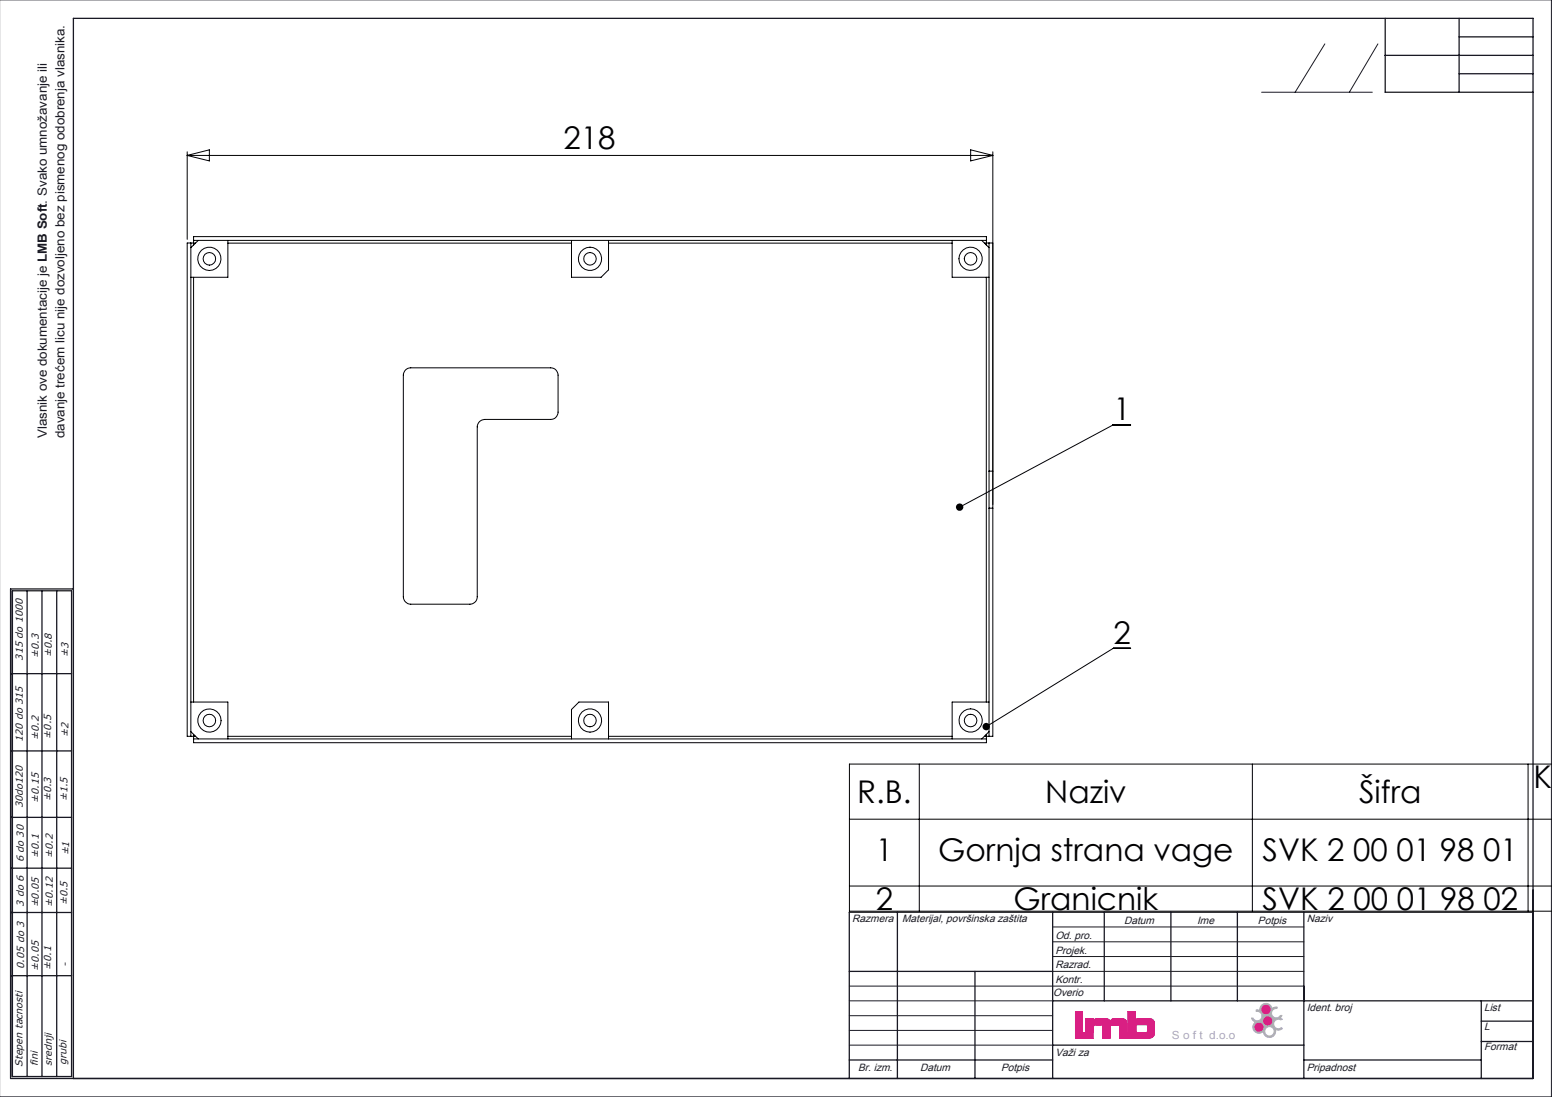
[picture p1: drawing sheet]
<svg xmlns="http://www.w3.org/2000/svg" width="420mm" height="297mm" viewBox="0 0 420 297" stroke-linecap="round" stroke-linejoin="round" font-family="sans-serif">
<g fill="none" stroke="#d91f83" stroke-width=".27">
<path d="M291 273.9h1.9v5.6h2.9v1.6h-4.8zM293.9 275.9v3.4M295.8 275.9v.6h.2M295.8 279.3v-1.3l.3-.4h2.3v3.5M295.9 276.5v-.6h-2.1v3.4h2.1v-1.3l.3-.4 .3-.1M295.9 276.5l.2-.4 .4-.2h3.2l.4 .2 .2 .5M295.9 276.5h.1M296 276.5h.1M296.7 275.9l-.4 .1-.3 .5M298.1 277.5l.3 .2v3.4h2v-3.1l.3-.4 .3-.1M299.5 275.9l.6 .2 .1 .5h.4l.2-.5 .5-.2M300.5 276.6l.2-.5 .4-.2 3.3 .1 .5 .8v2.8"/>
<path d="M305.3 273.9v5.7h-.5v-3l-.4-.6-.6-.1M307.2 273.9v2.1l.4-.1h3.8a1.04 1.04 0 0 1 1 1.2l-.1 3.1-.6 .7-.6 .2h-8.1v-3.4l-.4-.2M307.4 277.5h3.1l.1 1.9-.3 .1h-2.8l-.2-.2zM307.7 275.9l-.5 .1v-2.1h-1.9v5.7M307.7 277.4l-.3 .2v1.7l.3 .2M310.2 277.4l.4 .3v1.6l-.4 .2M311.3 275.9a1.13 1.13 0 0 1 1 1.2v3l-.3 .6-1 .4M300.4 281.1v-3.1l.4-.5h2.1l.1 .2v3.4"/>
<circle cx="340.7" cy="278.1" r="1.26"/>
<circle cx="342.6" cy="273.3" r="1.28"/>
<circle cx="343.1" cy="276.4" r="1.27"/>
</g>
<g fill="none" stroke="#aba6c1" stroke-width=".27">
<path d="M339.9 273.4l1 .2a1.68 1.68 0 0 1 1.4-1.9 1.68 1.68 0 0 1 1.9 1.4l.9-.4h.5v.3a1.28 1.28 0 0 0-1.4 1.9 1.28 1.28 0 0 0 2.3 0h.4l-.3 .5a.25 .25 0 0 0-.1 .3 .25 .25 0 0 0 .4 .1l.2 .2-.6 .1a1.26 1.26 0 0 0-1.8 1.3 1.26 1.26 0 0 0 2 .8l.4 .3-.7 .3-1.3-.1a1.67 1.67 0 0 1-1.3 2.2 1.67 1.67 0 0 1-1.9-1.6 1.67 1.67 0 0 1-2.5-.2 1.67 1.67 0 0 1 .4-2.4l-.6-.3-.5-.8h.4a1.27 1.27 0 0 0 1.6 .7 1.27 1.27 0 0 0 .7-1.6 1.27 1.27 0 0 0-1.5-.8zM339.9 273.6l1 .1M340.9 273.6h.1M345.6 272.8h-.7l-.7 .4"/>
<circle cx="340.7" cy="278.1" r="1.27"/>
<circle cx="343.1" cy="276.4" r="1.26"/>
<circle cx="343.6" cy="279.2" r="1.28"/>
</g>
<g fill="none" stroke="#191924" stroke-width=".27">
<path d="M-.1 0h419.9v297h-419.9M358.5 11.9l-8 13.1M372.9 11.9l-7.7 13.1M341.4 25h30M284.9 251h67.9M284.9 255h67.9M284.9 259h67.9M229.8 267h123M229.8 271h55.1M229.8 275h55.1M229.8 279h55.1M284.9 263h67.9"/>
<path d="M229.8 283h55.1"/>
</g>
<g fill="none" stroke="#191924" stroke-width=".35">
<path d="M374.9 5v20h40M374.9 15h40M394.9 5v20M394.9 10h20M394.9 20h20M3.4 159.9h16v131.6h-16zM7.3 159.9v131.6M11.4 159.9v131.6M15.3 159.9v131.6M19.9 159.5h-17v132.5h412v-287h-395v287M2.9 182.4h16.5M2.9 203.3h16.5"/>
<path d="M2.9 235.1h16.5M2.9 221.3h16.5M2.9 247h16.5M242.9 247v45M284.9 247v45M298.8 247v24M316.9 247v24M334.9 247v24M352.8 247v45M414.9 247h-185.1v45M2.9 264.2h16.5M229.8 263h55.1"/>
<path d="M263.8 263v29M284.9 271h130M400.9 271v21M400.9 276.5h14M229.8 287h55.1M284.9 283h67.9M352.8 287h48.1M400.9 282h14"/>
</g>
<path d="M341.8 276.4a1.26 1.26 0 0 0 2.5 0 1.26 1.26 0 0 0-2.5 0zM341.3 273.3a1.3 1.3 0 0 0 2.6 0 1.3 1.3 0 0 0-2.6 0zM339.4 278.1a1.3 1.3 0 0 0 2.6 0 1.3 1.3 0 0 0-2.6 0zM293.9 275.9h2v.6l.6-.6h3.3l.3 .1 .2 .6h.3l.2-.6 .4-.1h2.9l.5 .2 .3 .4v3.1h.4v-5.7h1.9v2.1l.5-.1h3.7l.8 .4 .2 .4v3.3l-.4 .7-.8 .4h-8.2v-3.5l-2.2-.1-.4 .4v3.2h-2v-3.5l-2.1-.1-.4 .4v1.4h-2zM307.5 277.5v2l3.1-.1v-1.8l-.2-.2zM291 273.9v7.2h4.8v-1.6h-2.9v-5.6z" fill-rule="evenodd" fill="#d91f83"/>
<path d="M342.3 279.2a1.26 1.26 0 0 1 2.5 0 1.26 1.26 0 0 1-2.5 0zM339.4 278.1a1.3 1.3 0 0 1 2.6 0 1.3 1.3 0 0 1-2.6 0zM341.8 276.4a1.26 1.26 0 0 1 2.5 0 1.26 1.26 0 0 1-2.5 0zM341.3 273.3a1.3 1.3 0 0 1 2.6 0 1.3 1.3 0 0 1-2.6 0zM339.9 273.4v.5h.7l.6 .3 .3 .5v.6l-.5 .8-.6 .3-.5-.1-.8-.7h-.4l.6 .9a.32 .32 0 0 1 .4 .3 .32 .32 0 0 1-.4 .3l-.3 1 .6 1.2 .5 .3 .8 .1 1-.4 .2 .8 1.2 .8 .9-.1 .7-.6 .3-.7-.1-.8 1.1 .2 .9-.4-.4-.3-.7 .3-.6-.1-.7-.9v-.7l.6-.6 .4-.2h1.4l-.7-.4 .5-.7h-.4l-.6 .6-.6 .1-.8-.3-.3-.5v-1.1l.5-.5 .9-.2v-.3h-.7l-.7 .4-.6-1.1-1.3-.3-1 .6-.4 .8a.3 .3 0 0 1 0 .4 .3 .3 0 0 1-.5-.1z" fill-rule="evenodd" fill="#aba6c1"/>
<g fill="none" stroke="#000" stroke-width=".27">
<path d="M50.7 41.1v23.7M50.7 42.1h218M50.7 42.1l6-1.5v3zM262.7 40.6l6 1.5-6 1.5zM268.7 41.1v95.5M51.6 65.8h.8M51.6 65.8h-.9v133.6h.9M51.6 65.8v133.6M52.4 65.1v.7M52.4 65.1v-1h214.5v1M52.4 65.1h214.5M52.4 65.8v.6"/>
<path d="M52.4 75.1v115M52.4 65.8h.5M53.7 65.1l-2.1 2M61.7 65.1v10h-10.1M61.7 65.8h93M154.7 65.1v10h8l2-2v-8M164.7 65.8h93M257.7 65.1v10h10M265.7 65.1l2 2M266.4 65.8h.5M266.9 65.8v.6M266.9 75.1v115"/>
<path d="M266.9 65.1v.7M267.7 65.8h-.8M267.7 65.8v61.8M267.7 65.8h1M109.7 100.2l.7-.5 .8-.1h37.8a1.99 1.99 0 0 1 2 2v10a1.99 1.99 0 0 1-2 2h-17.8a2.05 2.05 0 0 0-2 2v46a1.99 1.99 0 0 1-2 2h-16a2.05 2.05 0 0 1-2.1-2v-60zM306 115h-4.8l-41.5 22.3M267.7 127.6h1v10M267.7 127.6v10M267.7 137.6v61.8M267.7 137.6h1M268.7 137.6v61.8h-1M306 175.5h-4.8l-34.3 21.2"/>
<path d="M51.6 199.4h.8M51.6 190.1h10.1v10M51.6 198.1l2.1 2M52.4 199.4v.7M52.4 199.4h.5M52.4 198.8v.6M61.7 199.4h93M164.7 199.4h93M266.4 199.4h.5M266.9 199.4h.8M266.9 199.4v.7M266.9 198.8v.6"/>
<path d="M267.7 190.1h-10v10M267.7 198.1l-2 2M52.4 200.1v1h214.5v-1M52.4 200.1h214.5M154.7 200.1v-8l2-2h8v10M248.8 206.9v39.8M338.9 206.9v39.8M413.5 206.9v39.8M420 206.9h-190.1v39.8h190.1M229.9 239.9h190.1M229.9 221.8h190.1"/>
<circle cx="56.7" cy="70.1" r="1.71"/>
<circle cx="56.7" cy="70.1" r="3.2"/>
<circle cx="159.6" cy="70.1" r="1.7"/>
<circle cx="159.7" cy="70.1" r="3.1"/>
<circle cx="262.7" cy="70.1" r="3.2"/>
<circle cx="262.7" cy="70.1" r="1.71"/>
<circle cx="56.7" cy="195.1" r="1.7"/>
<circle cx="56.7" cy="195.1" r="3.2"/>
<circle cx="159.7" cy="195.1" r="1.69"/>
<circle cx="159.7" cy="195.1" r="3.1"/>
<circle cx="262.7" cy="195.1" r="3.2"/>
<circle cx="262.7" cy="195.1" r="1.7"/>
</g>
<path d="M259.1 136.5l-.4 .7 .1 .6 .9-.5-.9 .5a1 1 0 0 0 1.4 .3 1 1 0 0 0 .3-1.4 1 1 0 0 0-1.4-.2zM266.1 196.1l-.2 .5 .1 .6 .9-.5-.9 .5a.99 .99 0 0 0 1.5 .3 .99 .99 0 0 0 .1-1.4 .99 .99 0 0 0-1.5 0z" fill="#000"/>
<g font-size="8.5">
<text x="152.5" y="40.2">218</text>
<text x="301.3" y="113.8">1</text>
<text x="301.3" y="174.3">2</text>
<text x="415" y="213.3">Ko</text>
<text x="232" y="217.4">R.B.</text>
<text x="282.8" y="217.4">Naziv</text>
<text x="367.8" y="217.4">Šifra</text>
<text x="237" y="233.1">1</text>
<text x="253.9" y="233.1">Gornja strana vage</text>
<text x="341.7" y="233.1">SVK 2 00 01 98 01</text>
<text x="237" y="246.3">2</text>
<text x="274.3" y="246.3">Granicnik</text>
<text x="341.7" y="246.3">SVK 2 00 01 98 02</text>
</g>
<g font-size="3.4" fill="#191924">
<text x="12.7" y="118.7" transform="rotate(-90 12.7 118.7)">Vlasnik ove dokumentacije je LMB Soft. Svako umnožavanje ili</text>
<text x="17.5" y="118.7" transform="rotate(-90 17.5 118.7)">davanje trećem licu nije dozvoljeno bez pismenog odobrenja vlasnika.</text>
</g>
<text font-size="3" fill="#aba6c1" x="317.1" y="281.3">S o f t d.o.o</text>
<g font-size="2.8" fill="#191924">
<text x="230.6" y="249.7">Razmera</text>
<text x="244.1" y="249.7">Materijal, površinska zaštita</text>
<text x="304.2" y="250.2">Datum</text>
<text x="324" y="250.2">Ime</text>
<text x="340.4" y="250.2">Potpis</text>
<text x="353.6" y="249.7">Naziv</text>
<text x="285.6" y="254.2">Od. pro.</text>
<text x="285.6" y="262.2">Razrad.</text>
<text x="285.6" y="258.2">Projek.</text>
<text x="285" y="269.6">Overio</text>
<text x="285.6" y="266.2">Kontr.</text>
<text x="353.6" y="273.7">Ident. broj</text>
<text x="401.6" y="273.7">List</text>
<text x="401.6" y="278.9">L</text>
<text x="285.6" y="285.8">Važi za</text>
<text x="401.6" y="284.4">Format</text>
<text x="232.2" y="290.1">Br. izm.</text>
<text x="249" y="290.1">Datum</text>
<text x="270.9" y="290.1">Potpis</text>
<text x="353.6" y="290.1">Pripadnost</text>
</g>
<g font-size="2.7" fill="#191924">
<text x="6.2" y="178.9" transform="rotate(-90 6.2 178.9)">315 do 1000</text>
<text x="10.5" y="178.1" transform="rotate(-90 10.5 178.1)">±0.3</text>
<text x="14" y="178" transform="rotate(-90 14 178)">±0.8</text>
<text x="18.5" y="177.8" transform="rotate(-90 18.5 177.8)">±3</text>
<text x="6.2" y="200.9" transform="rotate(-90 6.2 200.9)">120 do 315</text>
<text x="10.5" y="200.2" transform="rotate(-90 10.5 200.2)">±0.2</text>
<text x="13.8" y="200" transform="rotate(-90 13.8 200)">±0.5</text>
<text x="18.5" y="199.5" transform="rotate(-90 18.5 199.5)">±2</text>
<text x="6.2" y="218.9" transform="rotate(-90 6.2 218.9)">30do120</text>
<text x="10.5" y="217.4" transform="rotate(-90 10.5 217.4)">±0.15</text>
<text x="13.8" y="216.9" transform="rotate(-90 13.8 216.9)">±0.3</text>
<text x="18.3" y="216.9" transform="rotate(-90 18.3 216.9)">±1.5</text>
<text x="6.5" y="233.5" transform="rotate(-90 6.5 233.5)">6 do 30</text>
<text x="10.5" y="232.2" transform="rotate(-90 10.5 232.2)">±0.1</text>
<text x="14.3" y="232.2" transform="rotate(-90 14.3 232.2)">±0.2</text>
<text x="18.7" y="231.6" transform="rotate(-90 18.7 231.6)">±1</text>
<text x="6.5" y="245.5" transform="rotate(-90 6.5 245.5)">3 do 6</text>
<text x="10.5" y="245.7" transform="rotate(-90 10.5 245.7)">±0.05</text>
<text x="14.3" y="245.4" transform="rotate(-90 14.3 245.4)">±0.12</text>
<text x="18.3" y="245.1" transform="rotate(-90 18.3 245.1)">±0.5</text>
<text x="6.5" y="262.3" transform="rotate(-90 6.5 262.3)">0.05 do 3</text>
<text x="10.5" y="262.9" transform="rotate(-90 10.5 262.9)">±0.05</text>
<text x="13.8" y="262.5" transform="rotate(-90 13.8 262.5)">±0.1</text>
<text x="18.5" y="261.8" transform="rotate(-90 18.5 261.8)">-</text>
<text x="6.1" y="288.8" transform="rotate(-90 6.1 288.8)">Stepen tacnosti</text>
<text x="10.2" y="288.6" transform="rotate(-90 10.2 288.6)">fini</text>
<text x="14" y="288.6" transform="rotate(-90 14 288.6)">srednji</text>
<text x="18" y="288.4" transform="rotate(-90 18 288.4)">grubi</text>
</g>
</svg>
